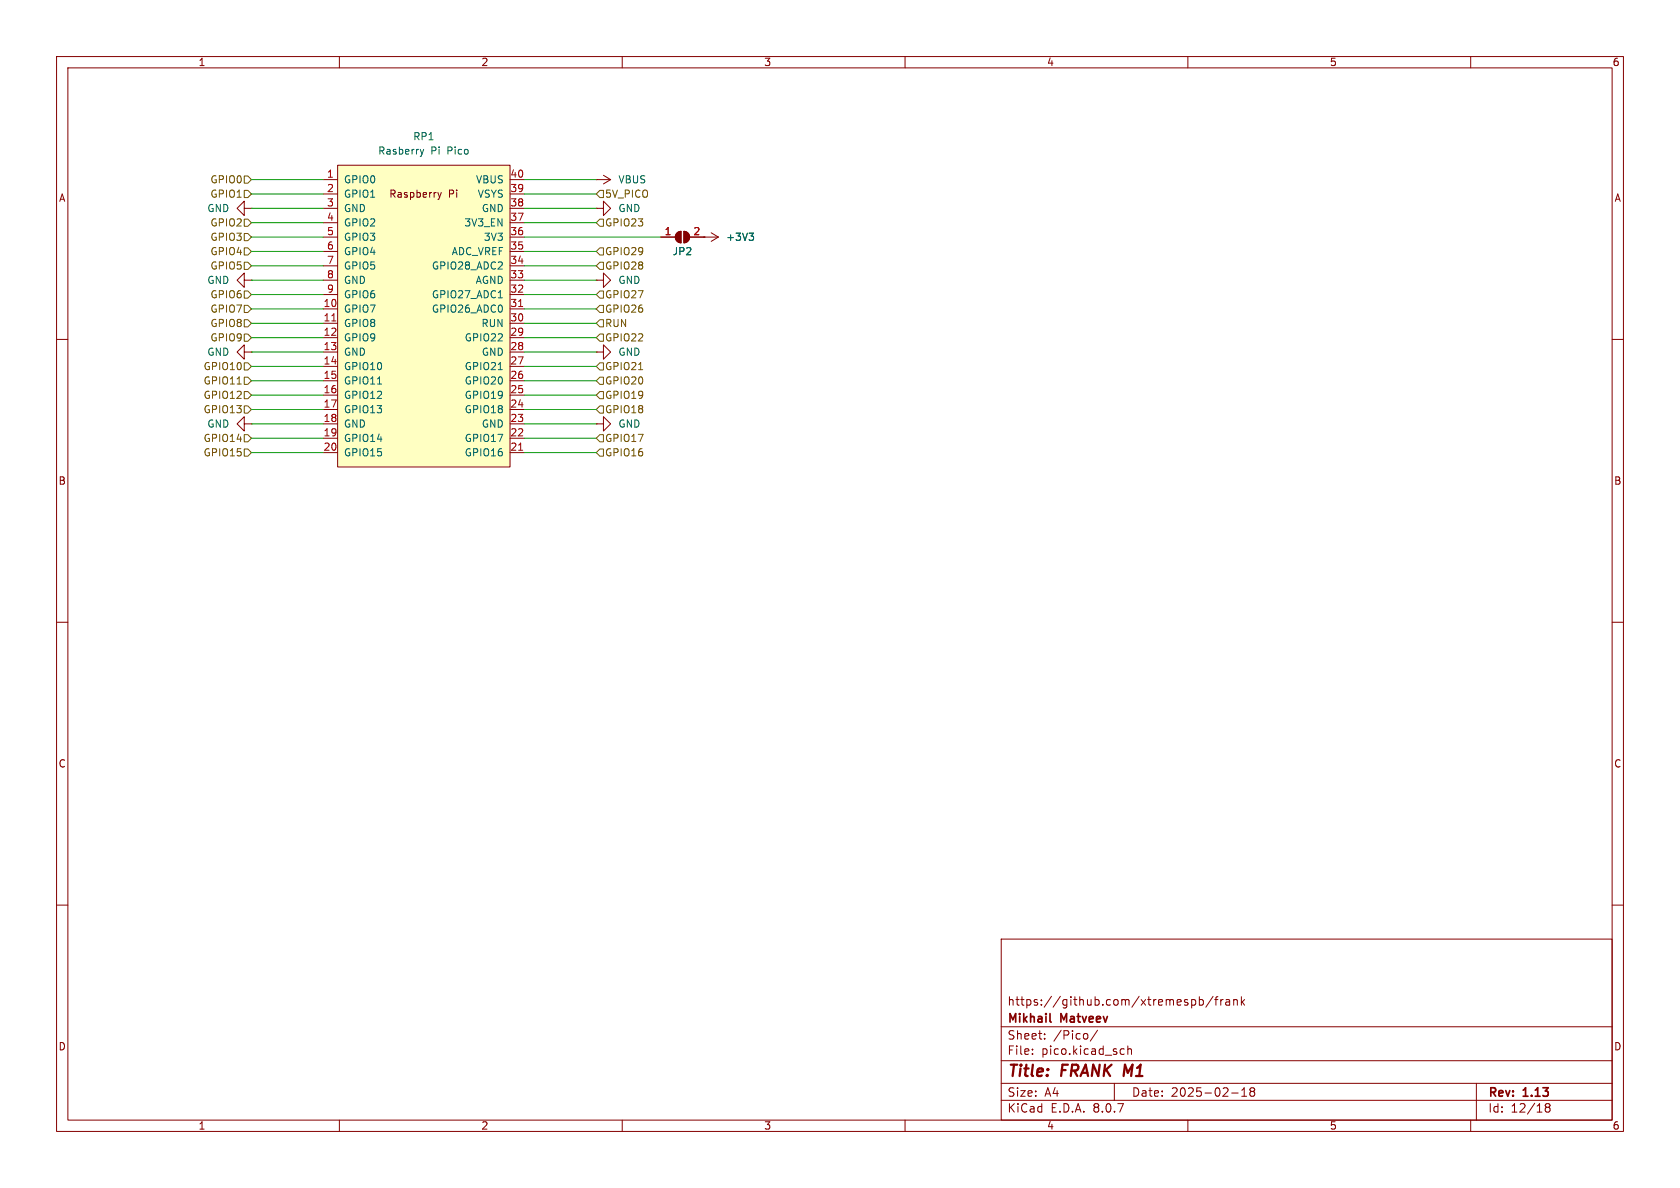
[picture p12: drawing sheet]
<svg xmlns="http://www.w3.org/2000/svg" width="297mm" height="210mm" viewBox="0 0 297 210" stroke-linecap="round" stroke-linejoin="round" font-family="sans-serif">
<g fill="none" stroke="#840000" stroke-width=".18">
<path d="M10 10h277v190h-277zM12 12h273v186h-273zM60 10v2M110 10v2M160 10v2M210 10v2M260 10v2M43.2 36.8v-1.2l-1.3 1.2 1.3 1.3v-1.3h1.2M44.4 36.8h.1M43.2 49.5v-1.2l-1.3 1.2 1.3 1.3v-1.3h1.2M44.4 49.5h.1M10 60h2"/>
<path d="M43.2 74.9v-1.2l-1.3 1.2 1.3 1.3v-1.3h1.2M44.4 74.9h.1M105.4 74.9h1.3v-1.2l1.2 1.2-1.2 1.3v-1.3M105.4 74.9h.1M285 60h2M10 110h2M285 110h2M10 160h2M177 166h108v32h-108zM210.7 176.8l.4-.1 .3 .3v.4l-.2 .2h-.5M212 176.8l.5-.1 .2 .3v.4l-.1 .2h-.6M212 176.2v1.5"/>
<path d="M214.5 176.1l-1.3 2M214.7 176.7h.6M215.3 176.2l-.3 .2v1.3M215.8 176.7v1M216.2 176.7l-.2 .1-.2 .2M216.7 176.8h.6l.1 .9M217.4 177.1h-.5a.29 .29 0 0 0-.2 .3 .29 .29 0 0 0 .2 .3l.5-.1M218.1 176.8l.2-.1 .4 .1v.9M218.1 176.7v1M219.5 176.2v1.5M219.6 177.1l.4 .6M220 176.7l-.5 .6"/>
<path d="M285 160h2M60 198v2M110 198v2M160 198v2M177 194.5h108M177 191.5h108M177 187.5h108M177 181.5h108M182.5 186.3v.1M182.5 185.5v.1M184.7 183.6v.1M184.7 182.8v.1"/>
<path d="M192.2 182.8l.1 .2v.4l-.1 .2M194 182.1l-1.3 2M197 191.5v3M198.3 185.4l.4 .1M198.7 186.3l-.4 .1M199.4 185.5l.2-.1 .4 .1v.9M199.4 184.9v1.5M210 198v2M217.7 193.2h1.2M219.5 193.8h.9M219.5 192.7l.5-.4v1.5M221.2 192.9l-.2 .3v.5l.2 .1 .5-.1 .1-.2-.1-.4-.2-.2"/>
<path d="M221.2 192.9l-.2-.2 .2-.4 .5 .1 .1 .2-.3 .3M221.2 192.9h.3M260 198v2M261 191.5v6.5M273.5 195.7l-.3-.2 .3-.4 .4 .1 .1 .2-.3 .3M273.5 195.7l-.3 .3v.5l.3 .1 .4-.1 .1-.2v-.4l-.3-.2M273.5 195.7h.2"/>
</g>
<path d="M185.6 180.5l.2 .2" fill="none" stroke="#840000" stroke-width=".3"/>
<path d="M59.7 29.2h30.5v53.4h-30.5z" fill="#ffffc2"/>
<g fill="none" stroke="#840000" stroke-width=".18">
<path d="M57.1 31.8h2.6M57.1 34.3h2.6M57.1 36.8h2.6M57.1 39.4h2.6M59.7 29.2h30.5v53.4h-30.5zM77.4 34l.3 .9M77.7 34.9l-.3 .4M78 34l-.3 .9M90.2 31.8h2.5M90.2 34.3h2.5M90.2 36.8h2.5M90.2 39.4h2.5"/>
<path d="M105.4 31.8h.1M105.4 36.8h1.3v-1.2l1.2 1.2-1.2 1.3v-1.3M105.4 36.8h.1M105.4 31.8h2.5M106.7 31l1.2 .8M107.9 31.8l-1.2 .7M57.1 54.6h2.6M57.1 57.2h2.6M57.1 59.7h2.6M57.1 52.1h2.6M57.1 49.5h2.6M57.1 47h2.6"/>
<path d="M57.1 44.5h2.6M57.1 41.9h2.6M90.2 54.6h2.5M90.2 57.2h2.5M90.2 59.7h2.5M90.2 52.1h2.5M90.2 49.5h2.5M90.2 47h2.5M90.2 44.5h2.5M90.2 41.9h2.5M105.4 49.5h1.3v-1.2l1.2 1.2-1.2 1.3v-1.3M105.4 49.5h.1"/>
<path d="M116.8 41.9h2.6M119.7 41.2l.7-.3v2a1.02 1.02 0 0 1-.9-.6 1.02 1.02 0 0 1 .2-1.1zM120.9 40.9a1.02 1.02 0 0 1 1 1 1.02 1.02 0 0 1-1 1zM121.9 41.9h5.1M124.5 41.9h.1M125.7 41.1l1.3 .8M127 41.9l-1.3 .8M43.2 62.2v-1.2l-1.3 1.2 1.3 1.3v-1.3h1.2M44.4 62.2h.1M57.1 62.2h2.6M57.1 64.8h2.6M57.1 67.3h2.6"/>
<path d="M57.1 69.9h2.6M57.1 72.4h2.6M57.1 74.9h2.6M57.1 77.5h2.6M90.2 62.2h2.5M90.2 64.8h2.5M90.2 67.3h2.5M90.2 69.9h2.5M90.2 72.4h2.5M90.2 74.9h2.5M90.2 77.5h2.5M105.4 62.2h1.3v-1.2l1.2 1.2-1.2 1.3v-1.3"/>
<path d="M105.4 62.2h.1M57.1 80h2.6M90.2 80h2.5"/>
</g>
<path d="M58.7 56.7h.7M91.7 54.2h.7M91.7 79.6h.7" fill="none" stroke="#a90000" stroke-width=".18"/>
<path d="M74.3 26.4l.3 .8M74.6 27.2l-.1 .4M74.9 26.4l-.3 .8M88.1 52.6h.7M132.4 41.2h.8l-.4 .5M133 41.7l.2 .2v.3l-.2 .3M66.7 67.9h.8M88.1 65.3h.7" fill="none" stroke="#006464" stroke-width=".18"/>
<g fill="#840000" stroke="#840000" stroke-width=".18">
<path d="M119.7 41.2l.7-.3v2a1.02 1.02 0 0 1-.9-.6 1.02 1.02 0 0 1 .2-1.1z"/>
<path d="M120.9 40.9a1.02 1.02 0 0 1 1 1 1.02 1.02 0 0 1-1 1z"/>
</g>
<g fill="none" stroke="#725600" stroke-width=".18">
<path d="M43.2 31.1h.6l.6 .7-.6 .6h-.6zM43.2 33.7h.6l.6 .6-.6 .6h-.6zM43.2 38.7h.6l.6 .7-.6 .6h-.6zM106 33.7h.7v1.2h-.7l-.6-.6zM106 38.7h.7v1.3h-.7l-.6-.6zM43.2 59.1h.6l.6 .6-.6 .6h-.6zM43.2 54h.6l.6 .6-.6 .6h-.6zM43.2 51.4h.6l.6 .7-.6 .6h-.6zM43.2 56.5h.6l.6 .7-.6 .6h-.6zM43.2 46.4h.6l.6 .6-.6 .6h-.6zM43.2 41.3h.6l.6 .6-.6 .6h-.6zM43.2 43.8h.6l.6 .7-.6 .6h-.6z"/>
<path d="M106 43.8h.7v1.3h-.7l-.6-.6zM106 46.4h.7v1.2h-.7l-.6-.6zM106 59.1h.7v1.2h-.7l-.6-.6zM106 54h.7v1.2h-.7l-.6-.6zM106 51.4h.7v1.3h-.7l-.6-.6zM106 56.5h.7v1.3h-.7l-.6-.6zM41.9 67.9h.7M43.2 64.1h.6l.6 .7-.6 .6h-.6zM43.2 79.4h.6l.6 .6-.6 .6h-.6zM43.2 66.7h.6l.6 .6-.6 .6h-.6zM43.2 69.2h.6l.6 .7-.6 .6h-.6zM43.2 71.8h.6l.6 .6-.6 .6h-.6z"/>
<path d="M43.2 76.8h.6l.6 .7-.6 .6h-.6zM106 64.1h.7v1.3h-.7l-.6-.6zM106 66.7h.7v1.2h-.7l-.6-.6zM106 69.2h.7v1.3h-.7l-.6-.6zM106 79.4h.7v1.2h-.7l-.6-.6zM106 76.8h.7v1.3h-.7l-.6-.6zM106 71.8h.7v1.2h-.7l-.6-.6zM112.9 65.3h.7"/>
</g>
<g fill="none" stroke="#009600" stroke-width=".18">
<path d="M44.4 31.8h12.7M44.4 36.8h12.7M44.4 39.4h12.7M44.4 34.3h12.7M92.7 31.8h12.7M92.7 36.8h12.7M92.7 39.4h12.7M92.7 34.3h12.7M44.4 52.1h12.7M44.4 44.5h12.7M44.4 49.5h12.7M44.4 41.9h12.7"/>
<path d="M44.4 47h12.7M44.4 59.7h12.7M44.4 57.2h12.7M44.4 54.6h12.7M92.7 52.1h12.7M92.7 44.5h12.7M92.7 49.5h12.7M92.7 41.9h24.1M92.7 47h12.7M92.7 59.7h12.7M92.7 57.2h12.7M92.7 54.6h12.7"/>
<path d="M44.4 77.5h12.7M44.4 69.9h12.7M44.4 74.9h12.7M44.4 72.4h12.7M44.4 62.2h12.7M44.4 64.8h12.7M44.4 67.3h12.7M92.7 77.5h12.7M92.7 69.9h12.7M92.7 74.9h12.7M92.7 72.4h12.7M92.7 62.2h12.7"/>
<path d="M92.7 64.8h12.7M92.7 67.3h12.7M44.4 80h12.7M92.7 80h12.7"/>
</g>
<g font-size="2.8" fill="#840000">
<text x="178" y="190.9">Title:</text>
<text x="187.7" y="190.9">FRANK M1</text>
</g>
<g font-size="2.1" fill="#840000">
<text x="178" y="178">https://github.com/xtremespb/frank</text>
<text x="178" y="184">Sheet:</text>
<text x="178" y="181.2">Mikhail</text>
<text x="186.2" y="184">/Pico/</text>
<text x="187.6" y="181.2">Matveev</text>
<text x="178" y="186.7">File:</text>
<text x="184.1" y="186.7">pico.kicad_sch</text>
<text x="178" y="196.9">KiCad</text>
<text x="178" y="194.1">Size:</text>
<text x="184.7" y="194.1">A4</text>
<text x="185.7" y="196.9">E.D.A.</text>
<text x="193.3" y="196.9">8.0.7</text>
<text x="200" y="194.1">Date:</text>
<text x="207" y="194.1">2025-02-18</text>
<text x="263" y="194.3">Rev:</text>
<text x="263" y="196.9">Id:</text>
<text x="267.1" y="196.9">12/18</text>
<text x="269.4" y="194.3">1.13</text>
</g>
<g font-size="1.8" fill="#840000">
<text x="35" y="11.9">1</text>
<text x="85" y="11.9">2</text>
<text x="135" y="11.9">3</text>
<text x="185" y="11.9">4</text>
<text x="235" y="11.9">5</text>
<text x="285" y="11.9">6</text>
<text x="10.3" y="35.9">A</text>
<text x="68.7" y="35.2">Raspberry</text>
<text x="79.3" y="35.2">Pi</text>
<text x="285.3" y="35.9">A</text>
<text x="10.3" y="85.9">B</text>
<text x="285.3" y="85.9">B</text>
<text x="10.3" y="135.9">C</text>
<text x="285.3" y="135.9">C</text>
<text x="10.3" y="185.9">D</text>
<text x="285.3" y="185.9">D</text>
<text x="35" y="199.9">1</text>
<text x="85" y="199.9">2</text>
<text x="135" y="199.9">3</text>
<text x="185" y="199.9">4</text>
<text x="235" y="199.9">5</text>
<text x="285" y="199.9">6</text>
</g>
<g font-size="1.8" fill="#006464">
<text x="66.8" y="27.5">Rasberry</text>
<text x="73" y="25">RP1</text>
<text x="76.2" y="27.5">Pi</text>
<text x="79.2" y="27.5">Pico</text>
<text x="60.7" y="32.6">GPIO0</text>
<text x="60.7" y="35.2">GPIO1</text>
<text x="84.1" y="32.6">VBUS</text>
<text x="84.4" y="35.2">VSYS</text>
<text x="109.2" y="32.6">VBUS</text>
<text x="36.6" y="37.7">GND</text>
<text x="60.7" y="37.7">GND</text>
<text x="60.7" y="40.2">GPIO2</text>
<text x="82" y="40.2">3V3_EN</text>
<text x="85.1" y="37.7">GND</text>
<text x="109.2" y="37.7">GND</text>
<text x="60.7" y="42.8">GPIO3</text>
<text x="60.7" y="45.3">GPIO4</text>
<text x="60.7" y="47.9">GPIO5</text>
<text x="76.3" y="47.9">GPIO28_ADC2</text>
<text x="79.8" y="45.3">ADC_VREF</text>
<text x="85.4" y="42.8">3V3</text>
<text x="118.8" y="45.3">JP2</text>
<text x="128.3" y="42.8">+3V3</text>
<text x="36.6" y="50.4">GND</text>
<text x="60.7" y="50.4">GND</text>
<text x="60.7" y="52.9">GPIO6</text>
<text x="76.3" y="52.9">GPIO27_ADC1</text>
<text x="84" y="50.4">AGND</text>
<text x="109.2" y="50.4">GND</text>
<text x="60.7" y="55.5">GPIO7</text>
<text x="60.7" y="58">GPIO8</text>
<text x="76.3" y="55.5">GPIO26_ADC0</text>
<text x="85" y="58">RUN</text>
<text x="36.6" y="63.1">GND</text>
<text x="60.7" y="60.6">GPIO9</text>
<text x="60.7" y="63.1">GND</text>
<text x="60.7" y="65.6">GPIO10</text>
<text x="82.1" y="65.6">GPIO21</text>
<text x="82.1" y="60.6">GPIO22</text>
<text x="85.1" y="63.1">GND</text>
<text x="109.2" y="63.1">GND</text>
<text x="60.7" y="68.2">GPIO11</text>
<text x="60.7" y="70.7">GPIO12</text>
<text x="82.1" y="70.7">GPIO19</text>
<text x="82.1" y="68.2">GPIO20</text>
<text x="36.6" y="75.8">GND</text>
<text x="60.7" y="73.3">GPIO13</text>
<text x="60.7" y="75.8">GND</text>
<text x="82.1" y="73.3">GPIO18</text>
<text x="85.1" y="75.8">GND</text>
<text x="109.2" y="75.8">GND</text>
<text x="60.7" y="78.3">GPIO14</text>
<text x="60.7" y="80.9">GPIO15</text>
<text x="82.1" y="80.9">GPIO16</text>
<text x="82.1" y="78.3">GPIO17</text>
</g>
<g font-size="1.8" fill="#725600">
<text x="37.1" y="32.6">GPIO0</text>
<text x="37.1" y="35.2">GPIO1</text>
<text x="106.9" y="35.2">5V_PICO</text>
<text x="37.1" y="40.2">GPIO2</text>
<text x="106.9" y="40.2">GPIO23</text>
<text x="37.1" y="47.9">GPIO5</text>
<text x="37.1" y="42.8">GPIO3</text>
<text x="37.1" y="45.3">GPIO4</text>
<text x="106.9" y="45.3">GPIO29</text>
<text x="106.9" y="47.9">GPIO28</text>
<text x="37.1" y="52.9">GPIO6</text>
<text x="106.9" y="52.9">GPIO27</text>
<text x="37.1" y="55.5">GPIO7</text>
<text x="37.1" y="58">GPIO8</text>
<text x="106.9" y="55.5">GPIO26</text>
<text x="106.9" y="58">RUN</text>
<text x="35.9" y="65.6">GPIO10</text>
<text x="37.1" y="60.6">GPIO9</text>
<text x="106.9" y="60.6">GPIO22</text>
<text x="106.9" y="65.6">GPIO21</text>
<text x="35.9" y="68.2">GPIO11</text>
<text x="35.9" y="70.7">GPIO12</text>
<text x="106.9" y="68.2">GPIO20</text>
<text x="106.9" y="70.7">GPIO19</text>
<text x="35.9" y="73.3">GPIO13</text>
<text x="106.9" y="73.3">GPIO18</text>
<text x="35.9" y="80.9">GPIO15</text>
<text x="35.9" y="78.3">GPIO14</text>
<text x="106.9" y="80.9">GPIO16</text>
<text x="106.9" y="78.3">GPIO17</text>
</g>
<g font-size="1.8" fill="#a90000">
<text x="57.7" y="31.5">1</text>
<text x="57.7" y="34">2</text>
<text x="90.1" y="34">39</text>
<text x="90.1" y="31.5">40</text>
<text x="57.7" y="36.6">3</text>
<text x="57.7" y="39.1">4</text>
<text x="57.7" y="41.7">5</text>
<text x="90.1" y="41.7">36</text>
<text x="90.1" y="39.1">37</text>
<text x="90.1" y="36.6">38</text>
<text x="117.4" y="41.7">1</text>
<text x="122.5" y="41.7">2</text>
<text x="57.7" y="44.2">6</text>
<text x="57.7" y="46.7">7</text>
<text x="90.1" y="46.7">34</text>
<text x="90.1" y="44.2">35</text>
<text x="57.7" y="49.3">8</text>
<text x="57.7" y="51.8">9</text>
<text x="90.1" y="51.8">32</text>
<text x="90.1" y="49.3">33</text>
<text x="57.1" y="54.4">10</text>
<text x="57.1" y="56.9">11</text>
<text x="57.1" y="59.4">12</text>
<text x="90.1" y="59.4">29</text>
<text x="90.1" y="56.9">30</text>
<text x="90.1" y="54.4">31</text>
<text x="57.1" y="62">13</text>
<text x="57.1" y="64.5">14</text>
<text x="90.1" y="64.5">27</text>
<text x="90.1" y="62">28</text>
<text x="57.1" y="67.1">15</text>
<text x="57.1" y="69.6">16</text>
<text x="90.1" y="69.6">25</text>
<text x="90.1" y="67.1">26</text>
<text x="57.1" y="72.1">17</text>
<text x="57.1" y="74.7">18</text>
<text x="57.1" y="77.2">19</text>
<text x="90.1" y="77.2">22</text>
<text x="90.1" y="74.7">23</text>
<text x="90.1" y="72.1">24</text>
<text x="57.1" y="79.8">20</text>
<text x="90.1" y="79.8">21</text>
</g>
</svg>
